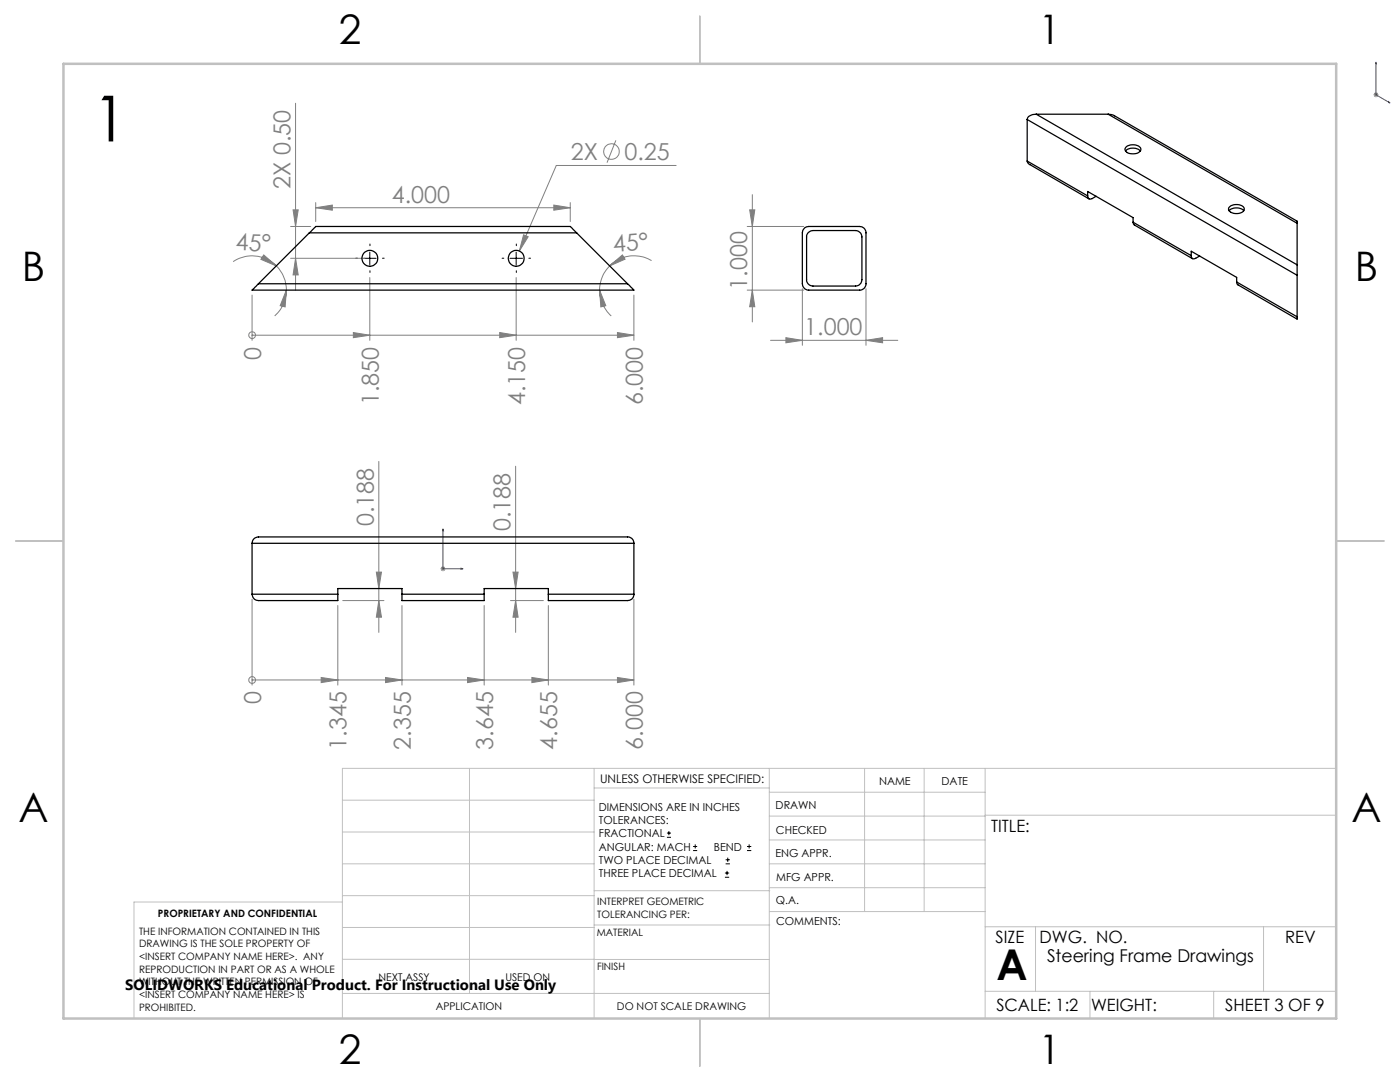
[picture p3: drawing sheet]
<svg xmlns="http://www.w3.org/2000/svg" width="279mm" height="216mm" viewBox="0 0 279 216" stroke-linecap="round" stroke-linejoin="round" font-family="sans-serif">
<g fill="none" stroke="#808080" stroke-width=".2">
<path d="M274.1 18.9h1M274.2 18.6l.8 .7M274.6 18.4v1M275 18.6l-.8 .7M59 20.6v37.3M122.9 28l-1.8 4.5M134.9 33h-23.9l-7.4 17.1M150.1 38.8v25.4M46.5 52.2a6.8 6.8 0 0 1 8.6 .9M50.3 58.9v9M52.6 50.9l2.5 2.2-3-1.3zM55.1 53.1a6.9 6.9 0 0 1 2 4.8"/>
<path d="M57.1 57.9l-.2 3.3-1-.2zM57.1 57.9a6.8 6.8 0 0 1-2.3 5.1M58 45.2h4M58 51.5h14.8M58.5 41.9h1l-.5 3.3zM59 51.5l.5 3.4h-1zM63 41.5l3.3-.6v1zM63 40.4v3.8M63 41.5h50.8M73.8 55.4v12.5M103 55.4v12.5M104.5 46.8l.9 .4-1.8 2.9z"/>
<path d="M110.5 40.9l3.3 .6-3.3 .4zM113.8 40.4v3.8M119.7 57.9l1.2 3.1-1 .2zM119.7 57.9a6.8 6.8 0 0 0 2.3 5.1M121.7 53.1l2.5-2.2 .5 .8zM121.7 53.1a6.9 6.9 0 0 0-2 4.8M126.5 58.9v9M130 52a6.8 6.8 0 0 0-8.3 1.1M149.1 57.9h11.3M149.1 45.2h11.3M149.6 41.9h1l-.5 3.3zM150.1 57.9l.5 3.3h-1z"/>
<path d="M160.1 57.6v11.3M172.8 57.6v11.3M50.3 66.9h.1M50.3 66.9h76.2M70.5 66.4l3.3 .5-3.3 .5zM99.7 66.4l3.3 .5-3.3 .5zM123.2 66.4l3.3 .5-3.3 .5zM153.8 67.9h25.4M156.8 67.4l3.3 .5-3.3 .5zM172.8 67.9l3.3-.5v1zM75.6 92.1v34.1M102.9 93v33.2"/>
<path d="M50.3 119.6v17.1M68.4 119.8h8.2M75.1 114.2h1l-.5 3.2zM75.6 119.8l.5 3.4h-1zM87.9 113.5h1M88.1 113.1l.7 .7M88.4 113v1M88.8 113.1l-.7 .7M101.9 119.8h6.5M102.4 114.2h1l-.5 3.2zM102.9 119.8l.5 3.4h-1zM126.5 119.6v17.1"/>
<path d="M50.3 135.7h.1M50.3 135.7h76.2M64.1 135.2l3.3 .5-3.3 .5zM67.4 120.8v15.9M76.9 135.2l3.3 .5-3.3 .5zM80.2 120.8v15.9M93.3 135.2l3.3 .5-3.3 .5zM96.6 120.8v15.9M106.2 135.2l3.2 .5-3.2 .5zM109.4 120.8v15.9M123.2 135.2l3.3 .5-3.3 .5z"/>
<circle cx="122" cy="30.2" r="1.56"/>
<circle cx="50.3" cy="66.9" r=".68"/>
<circle cx="50.3" cy="135.7" r=".68"/>
</g>
<g fill="none" stroke="#000" stroke-width=".2">
<path d="M72.6 51.5h2.5M73.8 50.3v2.5M101.8 51.5h2.5M103 50.3v2.5M133.1 167.1h.8M133.1 166.2h.8M133.5 165.8v.9M138.3 169.7h.8M138.3 168.9h.8M138.7 168.5v.8M144.7 175h.8M144.7 174.2h.8"/>
<path d="M144.8 172.4h.9M144.8 171.6h.9M145.1 173.8v.8M145.2 171.1v.9M149.1 169.7h.8M149.1 168.9h.8M149.5 168.5v.8"/>
</g>
<path d="M274.6 12.4l.1 .4-.2-.1zM274.6 12.4v6.5l2.8 1.6M277.1 20.3l.3 .2h-.3zM88.4 105.6l.1 .3h-.2zM88.4 105.6v7.9h4M92 113.4l.4 .1-.4 .1z" fill="none" stroke="#00f" stroke-width=".2"/>
<path d="M71.3 51.5h-.3M73.8 49v-.3M73.8 54v.4M76.3 51.5h.4M100.5 51.5h-.3M103 49v-.3M103 54v.4M105.5 51.5h.4" fill="none" stroke="#000" stroke-width=".2" stroke-dasharray="15.2 1.3 1.3 1.3"/>
<g fill="none" stroke="#c0c0c0" stroke-width=".2">
<path d="M68.3 159.7h50.3M93.7 153.3v44.9M118.6 153.3v49.9M118.6 157.2h34.9M153.5 153.3v49.9M153.5 158.1h43.1M172.5 153.3v28.6M184.4 153.3v28.6M196.6 153.3v49.9M266.7 153.3h-198.4v49.9M68.3 178.7h50.3M68.3 172.4h50.3"/>
<path d="M68.3 166h50.3M68.3 180h-41.6v23.2M118.6 177.7h35M153.5 167.6h43.1M153.5 162.8h43.1M153.5 172.4h43.1M153.5 177.1h43.1M196.6 162.7h70.1M68.3 198.2h85.2M68.3 191.4l85.2 .1M68.3 185.1h50.3M118.6 184.6h35"/>
<path d="M153.6 181.9h43M196.6 197.8h70.1M196.6 184.9h70.1M206.7 184.9v12.9M217.5 197.8v5.4M242.2 197.8v5.4M252.2 184.9v12.9"/>
</g>
<path d="M139.7 3.2v9.5M3.1 107.9h9.6M266.7 107.9h9.5M139.7 203.2v9.6" fill="none" stroke="#c0c0c0" stroke-width=".25"/>
<path d="M12.7 12.7h254v190.5h-254z" fill="none" stroke="#c0c0c0" stroke-width=".5"/>
<path d="M70.5 66.4l3.3 .5-3.3 .5zM99.7 66.4l3.3 .5-3.3 .5zM123.2 66.4l3.3 .5-3.3 .5zM64.1 135.2l3.3 .5-3.3 .5zM76.9 135.2l3.3 .5-3.3 .5zM93.3 135.2l3.3 .5-3.3 .5zM106.2 135.2l3.2 .5-3.2 .5zM123.2 135.2l3.3 .5-3.3 .5z" fill="#808080"/>
<g fill="#00f">
<path d="M277.1 20.3l.3 .2h-.3zM274.6 12.4l.1 .4-.2-.1zM92 -.1h.4zM88.3 -.1h.2z"/>
<path d="M92 113.4l.4 .1-.4 .1zM88.4 105.6l.1 .3h-.2zM166.4 -.1h.2zM158.5 -.1h.4z"/>
</g>
<g fill="#808080">
<path d="M104.5 46.8l.9 .4-1.8 2.9z"/>
<path d="M57.1 57.9l-.2 3.3-1-.2zM52.6 50.9l2.5 2.2-3-1.3z"/>
<path d="M63 41.5l3.3-.6v1zM110.5 40.9l3.3 .6-3.3 .4z"/>
<path d="M121.7 53.1l2.5-2.2 .5 .8zM119.7 57.9l1.2 3.1-1 .2z"/>
<path d="M75.6 119.8l.5 3.4h-1zM75.1 114.2h1l-.5 3.2z"/>
<path d="M150.1 57.9l.5 3.3h-1zM149.6 41.9h1l-.5 3.3z"/>
<path d="M58.5 41.9h1l-.5 3.3zM59 51.5l.5 3.4h-1zM102.4 114.2h1l-.5 3.2zM102.9 119.8l.5 3.4h-1z"/>
<path d="M156.8 67.4l3.3 .5-3.3 .5zM172.8 67.9l3.3-.5v1z"/>
</g>
<g fill="none" stroke="#000" stroke-width=".25">
<path d="M205 32.1l.4 .7 11.9 6.9M205 23.8l53.9 31.1M205 23.8v8.3M205 32.1l12.1 7M206.8 22.8a1.61 1.61 0 0 0-1.8 1M206.8 22.8l52.1 30M206.8 22.8h14.4M217.1 39.1a.56 .56 0 0 0 .2 .6 .56 .56 0 0 0 .7-.1l.8-.4M217.1 39.1v-.9l9 5.2v.9M221.2 22.8l1.1 .2 36.6 21.1v.5M221.2 22.8l37.7 21.8M224.6 30.1a2.21 2.21 0 0 1 3 0"/>
<path d="M224.8 29.3a2.07 2.07 0 0 1 2.9 .4 1.37 1.37 0 0 1-1.8 1 1.03 1.03 0 0 1-1.3-1.2zM51.6 56.6l-1.3 1.3h76.2l-1.3-1.3M51.6 56.6h73.6M61.7 46.5l1.3-1.3h50.8l1.3 1.3M61.7 46.5h53.4M61.7 46.5l-10.1 10.1M115.1 46.5l10.1 10.1M160.6 45.5l.8-.3h10.2a1.25 1.25 0 0 1 1.2 1.3v10.1a1.25 1.25 0 0 1-1.2 1.3h-10.2a1.25 1.25 0 0 1-1.3-1.3v-10.1l.1-.5zM161.3 46.4l.9-.4h8.5a1.33 1.33 0 0 1 1.3 1.3v8.5a1.33 1.33 0 0 1-1.3 1.3h-8.5a1.26 1.26 0 0 1-1.2-1.3v-8.8zM226.1 44.3l.3 .6 11.6 6.7M226.1 44.3l11.6 6.7M237.7 51a.54 .54 0 0 0 .3 .6 .54 .54 0 0 0 .6-.1l.8-.4"/>
<path d="M237.7 51v-.9l9.1 5.3v.9M245.3 41.4a2.16 2.16 0 0 1 2.9 0l.1 .2a1.36 1.36 0 0 1-1.7 1 1.07 1.07 0 0 1-1.3-1.2zM245.3 42.1a2.16 2.16 0 0 1 2.9 0M246.8 56.3l.3 .5 11.8 6.9v-.5M246.8 56.3l12.1 6.9M258.9 52.8v2.1M258.9 44.6v8.2M258.9 54.9v8.3M50.3 118.6a1.32 1.32 0 0 0 1.3 1.2h15.8v-1.2M50.3 108.4a1.26 1.26 0 0 1 1.3-1.3h73.6a1.2 1.2 0 0 1 1.3 1.3M50.3 118.6h17.1M50.3 108.4h76.2"/>
<path d="M50.3 108.4v10.2M67.4 118.6v-1.2h12.8v1.2M80.2 118.6v1.2h16.4v-1.2M80.2 118.6h16.4M96.6 118.6v-1.2h12.8v1.2M109.4 118.6v1.2h15.8a1.2 1.2 0 0 0 1.3-1.2M109.4 118.6h17.1M126.5 108.4v10.2"/>
<circle cx="73.8" cy="51.5" r="1.59"/>
<circle cx="103" cy="51.5" r="1.59"/>
</g>
<text font-size="12.7" x="18.5" y="28.2">1</text>
<text font-size="8.5" x="198.9" y="195.5">A</text>
<g font-size="8.1">
<text x="67.6" y="8.9">2</text>
<text x="207.3" y="8.9">1</text>
<text x="4.4" y="56.1">B</text>
<text x="270.4" y="56.1">B</text>
<text x="3.7" y="164.1">A</text>
<text x="269.7" y="164.1">A</text>
<text x="67.6" y="212.4">2</text>
<text x="207.3" y="212.4">1</text>
</g>
<g font-size="4.7" fill="#808080">
<text x="113.9" y="31.9">2X</text>
<text x="124.6" y="31.9">0.25</text>
<text x="58" y="37.7" transform="rotate(-90 58 37.7)">2X 0.50</text>
<text x="78.2" y="40.4">4.000</text>
<text x="47" y="49.9" transform="rotate(1 47 49.9)">45°</text>
<text x="122.4" y="50.3" transform="rotate(-4 122.4 50.3)">45°</text>
<text x="149.1" y="57.8" transform="rotate(-90 149.1 57.8)">1.000</text>
<text x="52.1" y="71.8" transform="rotate(-90 52.1 71.8)">0</text>
<text x="160.5" y="66.9">1.000</text>
<text x="75.6" y="80.8" transform="rotate(-90 75.6 80.8)">1.850</text>
<text x="104.8" y="80.8" transform="rotate(-90 104.8 80.8)">4.150</text>
<text x="128.3" y="80.8" transform="rotate(-90 128.3 80.8)">6.000</text>
<text x="74.6" y="105" transform="rotate(-90 74.6 105)">0.188</text>
<text x="101.9" y="106" transform="rotate(-90 101.9 106)">0.188</text>
<text x="52.1" y="140.6" transform="rotate(-90 52.1 140.6)">0</text>
<text x="69.2" y="149.6" transform="rotate(-90 69.2 149.6)">1.345</text>
<text x="82" y="149.6" transform="rotate(-90 82 149.6)">2.355</text>
<text x="98.4" y="149.6" transform="rotate(-90 98.4 149.6)">3.645</text>
<text x="111.2" y="149.6" transform="rotate(-90 111.2 149.6)">4.655</text>
<text x="128.3" y="149.6" transform="rotate(-90 128.3 149.6)">6.000</text>
</g>
<text font-size="3.5" x="209" y="191.9">Steering Frame Drawings</text>
<g font-size="3.4">
<text x="197.8" y="166">TITLE:</text>
<text x="198.7" y="188.1">SIZE</text>
<text x="207.5" y="188.1">DWG. NO.</text>
<text x="256.5" y="188.2">REV</text>
<text x="198.8" y="201.7">SCALE: 1:2</text>
<text x="217.7" y="201.8">WEIGHT:</text>
<text x="244.5" y="201.7">SHEET 3 OF 9</text>
</g>
<text font-size="3" x="25" y="197.6">SOLIDWORKS Educational Product. For Instructional Use Only</text>
<text font-size="2.4" x="119.8" y="156.2">UNLESS OTHERWISE SPECIFIED:</text>
<g font-size="2.2">
<text x="119.5" y="161.8">DIMENSIONS ARE IN INCHES</text>
<text x="154.8" y="161.4">DRAWN</text>
<text x="175.4" y="156.6">NAME</text>
<text x="187.9" y="156.7">DATE</text>
<text x="119.5" y="164.4">TOLERANCES:</text>
<text x="119.5" y="167.1">FRACTIONAL</text>
<text x="154.9" y="166.3">CHECKED</text>
<text x="119.5" y="169.7">ANGULAR: MACH</text>
<text x="119.5" y="172.4">TWO PLACE DECIMAL</text>
<text x="142.5" y="169.7">BEND</text>
<text x="154.8" y="171">ENG APPR.</text>
<text x="119.5" y="175">THREE PLACE DECIMAL</text>
<text x="154.9" y="175.7">MFG APPR.</text>
<text x="154.9" y="180.4">Q.A.</text>
<text x="154.9" y="184.6">COMMENTS:</text>
</g>
<g font-size="2.1">
<text x="75.5" y="195.7">NEXT ASSY</text>
<text x="100.9" y="195.7">USED ON</text>
<text x="86.9" y="201.5">APPLICATION</text>
<text x="123.1" y="201.6">DO NOT SCALE DRAWING</text>
</g>
<g font-size="2">
<text x="31.5" y="182.9">PROPRIETARY AND CONFIDENTIAL</text>
<text x="119.2" y="180.6">INTERPRET GEOMETRIC</text>
<text x="119.2" y="183.1">TOLERANCING PER:</text>
<text x="27.8" y="186.5">THE INFORMATION CONTAINED IN THIS</text>
<text x="27.8" y="189">DRAWING IS THE SOLE PROPERTY OF</text>
<text x="27.8" y="191.6">&lt;INSERT COMPANY NAME HERE&gt;. ANY</text>
<text x="119.1" y="186.7">MATERIAL</text>
<text x="27.8" y="194.1">REPRODUCTION IN PART OR AS A WHOLE</text>
<text x="27.8" y="196.6">WITHOUT THE WRITTEN PERMISSION OF</text>
<text x="119.1" y="193.5">FINISH</text>
<text x="27.8" y="199.1">&lt;INSERT COMPANY NAME HERE&gt; IS</text>
<text x="27.8" y="201.7">PROHIBITED.</text>
</g>
</svg>
